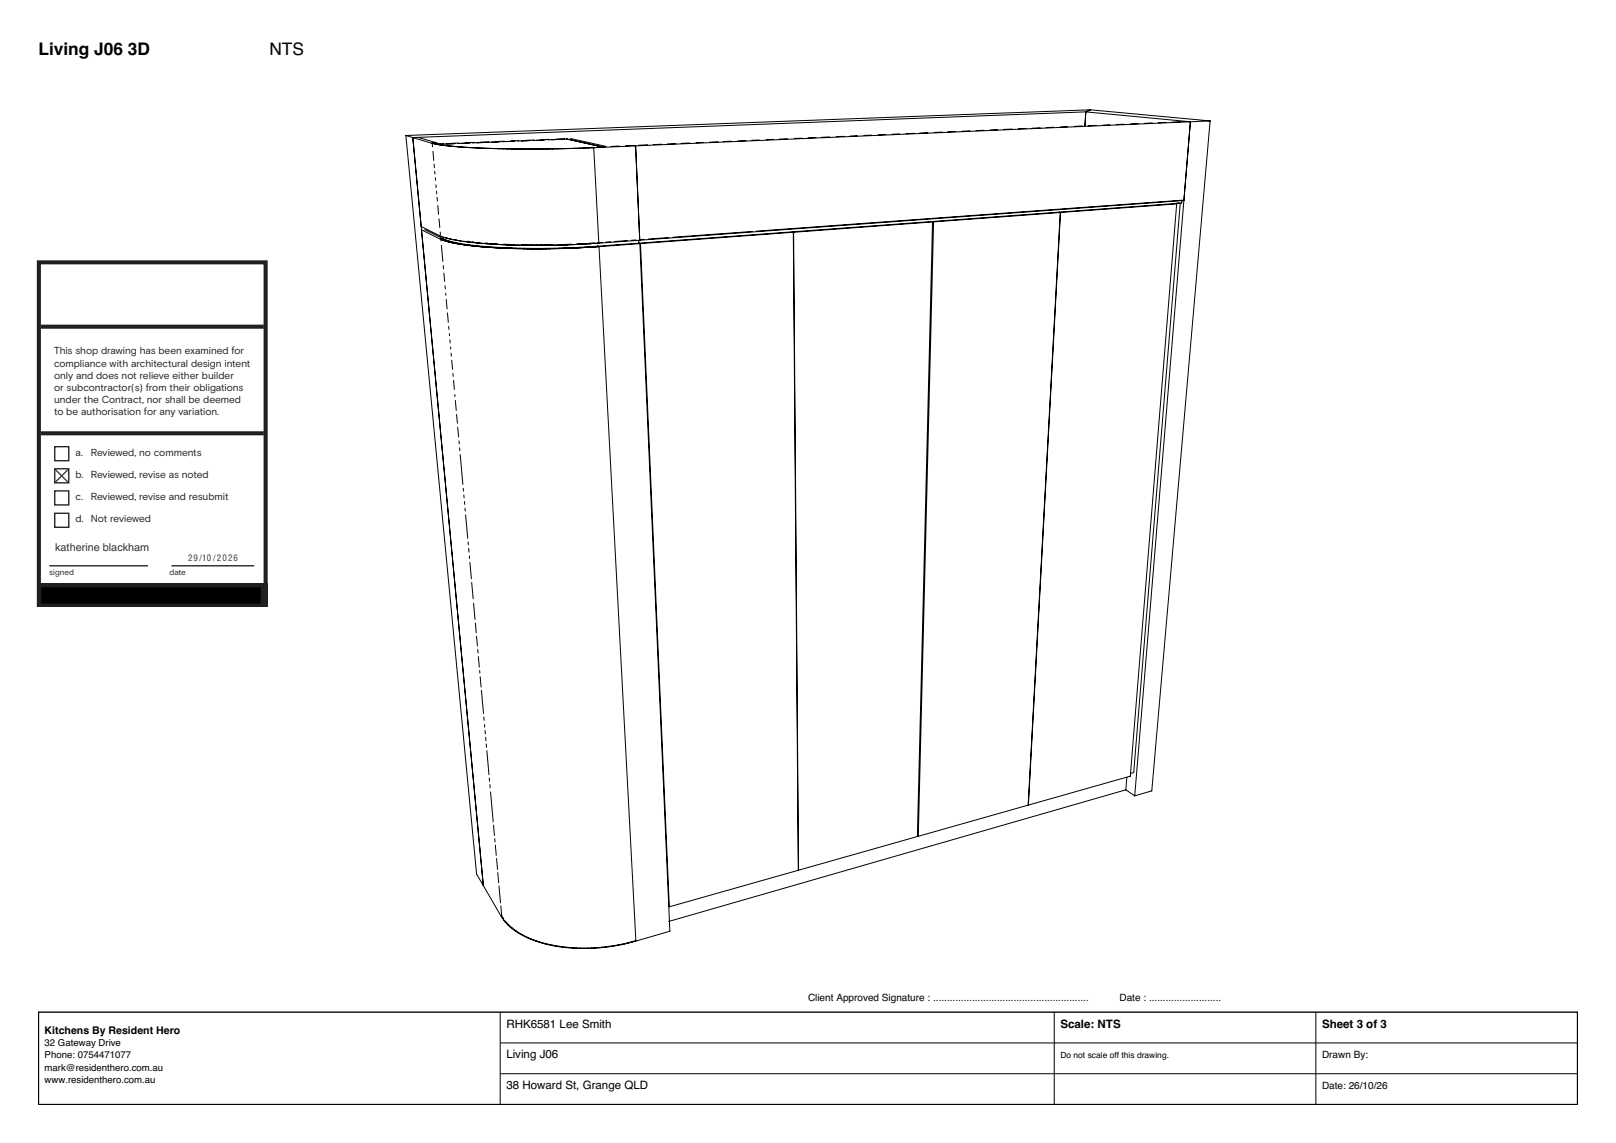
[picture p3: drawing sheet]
<svg xmlns="http://www.w3.org/2000/svg" width="420mm" height="297mm" viewBox="0 0 420 297" stroke-linecap="round" stroke-linejoin="round" font-family="sans-serif">
<g fill="none" stroke="#000" stroke-width=".26">
<path d="M105.5 35.2l18.4 191.9 6.4 11a17.9 17.9 0 0 0 11.4 7.2 46.4 46.4 0 0 0 23.4-.7l9-2.6-7.8-178.7M105.5 35.2l1.8 .5M107.3 35.7l18.3 194.4-16.1-170.4 6.4 3 3.3 .7 3.1 .4M107.3 35.7l6.3 1.8 5 .6M107.3 35.7l2.2 23.2 4.8 2.4a39.9 39.9 0 0 0 12.2 2.1l1.9 .1M108.9 35.8l4.6 1.3-1.2 .1 .1 .9M112.4 37.2l1.4 .3M112.5 39.3l.2 2.4M114.1 37.6l5.3 .6M114.5 37.5h-.7M115.4 37.3l-1.7 .1M118.4 37.3l-3.4 .1"/>
<path d="M119.2 38.2h1M119.2 37.2l-2.1 .1M120 38.2l1 .1M120.9 38.3l2.8 .1M121.7 38.3l8.1 .3M122.3 37.2l-3.4 .1M123.3 37l-2.4 .1M125.5 38.5l18.1 .2M126.1 37l-2.2 .1M127.1 36.8l-2.4 .1M130.1 36.8l-7.4 .3M130.8 38.7h5.7"/>
<path d="M131.1 36.7l-2.3 .1M133.6 36.7l-3 .1M133.9 36.7l-2.2 .1M134.8 36.5l-2.1 .1M137.3 36.5l-2.8 .2M137.8 36.5l-2.3 .1M138.8 36.4l-2.1 .1M141.7 36.4l-3.2 .1M142.7 36.2l-2.1 .1M144.8 38.7h-1.2M146.8 36.1l-2.3 .1M147.2 36.1l9.8 2.2"/>
<path d="M147.4 36.1l-5 .2M148.3 36l9.2 2M150.7 38.5l-11.9 .2M153.9 38.3l.4 .1M154.3 38.4h-1.4M154.3 38.4l1.3 24.8h-.2M157.4 38.1l-2.1 .1M160.9 38h-2.1M162.6 37.9h2.6M165.2 37.9l1.1 24.5M165.2 37.9l-14.5 .6M168.4 37.6l-2.3 .1"/>
<path d="M172 37.5l-2.2 .1M175.6 37.3l-2.2 .1M179.3 37.2l-2.3 .1M182.8 37l-1.9 .1M186.6 36.8l-2.2 .1M190.1 36.7l-2.1 .1M193.9 36.5l-2.2 .1M197.3 36.4l-1.8 .1M201 36.2l-1.9 .1M204.6 36.1l-2.1 .1M208.5 35.9l-2.1 .1M212 35.7l-2 .1"/>
<path d="M215.6 35.6l-2 .1M219.4 35.4l-2 .1M222.8 35.3l-1.9 .1M226.5 35.1l-1.9 .1M230.2 35h-2M233.8 34.8l-1.9 .1M237.6 34.6l-2.1 .1M241.2 34.5l-2.2 .1M244.9 34.3l-2.1 .1M248.4 34.2l-2.1 .1M252.1 34l-2.1 .1M255.7 33.9h-2"/>
<path d="M259.3 33.7l-2 .1M263.1 33.5l-2.2 .1M266.7 33.4l-2 .1M270.4 33.2l-2.2 .1M273.9 33.1l-2 .1M277.5 32.9l-1.9 .1M281.3 32.7l-2.1 .1M282.2 29.1l-174.9 6.6M282.2 29.1l-.2 3.5M282.2 29.1l27.2 2.5M283.4 28.5l-177.9 6.7M283.4 28.5l-1.2 .6"/>
<path d="M283.4 28.5l31.1 2.9M284.9 32.6l-2.1 .1M288.4 32.4l-1.8 .1M292.1 32.3l-2 .1M295.8 32.1l-2 .1M299.4 32l-2 .1M303 31.8l-1.9 .1M306.8 31.6l-2.2 .1M309.4 31.6l-14.5 175.2M309.4 31.6l-1.7 20.5-141.4 10.3M309.4 31.6l-144.2 6.3M314.5 31.4l-15.1 174.1-4.5 1.3"/>
<path d="M314.5 31.4l-5.1 .2M110.4 59.7l4.9 2.4a44.3 44.3 0 0 0 13.7 2.1 203 203 0 0 0 25.1-.1l153-11.3 .1-.8-110.6 8.1M112.8 42.6l.1 1M113 44.5v.7M113.1 46.2l.1 .7M113.3 48l.1 .7M113.5 49.7v.7M113.6 51.3l.1 .9M113.8 53.4l.2 2.3M114.1 56.9l.2 2.3M275.2 55.1l.4 .1-8.4 154-28.5 8.1 3.9-159.6 63.2-4.7-12 148.7-26.5 7.5 8.3-154-.3-.1M306.5 52.7l-.8 .1"/>
<path d="M306.7 53l-12.1 147.8-.8 .2M114.4 60.3l.1 .7M114.7 63.8l.4 4.1M115 62.1h-.4v.5M115.2 69l.1 .9M115.2 62.1h-.6l3 1 3.9 .6M115.4 71l.2 2.2M115.6 61.7l.7 .2M115.7 74.3v.8M115.8 76.2l.1 .5M116 77.8l.2 2.4M116.6 62l.7 .1"/>
<path d="M118.1 62.3l1.7 .3M120.4 62.7l4.2 .5M121.4 62.7h.4M122.2 63.8l3.6 .4M122.7 62.8l.4 .1M123 63.9l4.5 .4M124.4 63l.4 .1M125 63.2l5.6 .4M126.1 63.2h.7M126.6 64.2l3 .2M128 63.3l1.3 .1M128 64.3h.6"/>
<path d="M128.6 63.4l.6 .1M129.5 63.5l2.1 .1M129.5 64.4l2.2 .1h-.8M129.6 64.4l1 .1M129.6 64.4h.6M130.9 63.5h2.1M131.5 63.6l3.4 .1M131.6 64.5l5.5 .2 10.5-.2M131.8 63.6h.9M132.7 64.6h5.6M135.5 63.6h8.1M144 63.7h-9.2"/>
<path d="M144.1 64.6h-3.5M146.4 64.6h-2.3M147.3 63.6l-1.4 .1M148.5 64.5h-.9M148.6 63.5l-2.7 .1M149.8 63.5l-13.9 .2M151 64.3l-3.4 .2M151.7 64.3h-.7M151.9 63.3l-2 .1M152.1 63.4l-4.6 .2M153.2 64.2l-.6 .1M154.4 63.3l-1.2 .1 .4-.1"/>
<path d="M154.5 63.1l-1.5 .1M155.3 63.9l.4 .2M155.4 63.2l-5.4 .3M155.7 64.1l-4.7 .2M155.7 64.1l9.6 180.3a43.8 43.8 0 0 1-27.3-.5 16.4 16.4 0 0 1-6.8-4.7M156.6 63l-1.2 .1M158.7 62.8l-1.2 .1M163.1 62.5l-3.5 .3M165.2 62.4h-1.1M166 63.2l.3 .1M166 62.5v.7M166.1 63.2l.4 .1"/>
<path d="M166.3 62.4l-12 .9M166.3 63.3l-18.7 1.2M166.5 63.3l39.7-2.9 1.3 165.7-33.5 9.5zM167.4 62.2l-1.2 .1M173.8 61.7l-5.3 .4M195.5 60.1l-20.6 1.5M205.9 60.2l.4 .2M206.3 60.4l36.1-2.7-4 159.7-30.9 8.7zM116.3 81.3l.2 2.4M116.6 84.8l.1 .8M116.8 86.7v.5M116.9 88.3l.1 .8"/>
<path d="M117.1 90.2v.5M117.2 91.8l.1 .8M117.4 93.6l.2 2.4M117.7 97l.1 .8M117.9 98.9l.2 2.3M118.2 102.5v.5M118.3 104.1l.3 2.6M118.7 107.7l.2 2.3M119 111l.2 2.6M119.3 114.6l.1 .7M119.4 116.4l.1 .7M119.6 118.1l.7 7.8"/>
<path d="M120.4 126.9l.1 .7M120.6 128.6v.8M120.7 130.3l.1 .8M120.9 132.1v.7M121 133.8l.6 6.1M121.7 140.8v.7M121.8 142.5l.1 1M122 144.4v.7M122.1 146.1l.4 4.3M122.6 151.3l.4 4.3M123.1 156.8l.4 4.2M123.6 161.9l.2 2.5"/>
<path d="M123.9 165.3l.2 2.6M124.2 168.8v.9M124.3 170.6l.3 2.7M124.7 174.2v.7M124.8 175.8l.2 2.7M125.1 179.4l.6 6M125.7 186.3l.1 .9M125.9 188.3l.1 .7M126.1 189.8v.9M126.2 191.6l.1 .9M126.4 193.3l.1 .9M126.5 195.1l.6 6.2"/>
<path d="M127.2 202.2v.8M127.3 203.9l.1 .8M127.5 205.8l.7 7.8M128.3 214.4l.2 2.7M128.6 217.9l.1 .9M128.7 219.6l.3 2.7M292.6 205.2l-118.8 34.2M292.6 205.2l2.3 1.6M292.9 202l-.3 3.2M129.1 223.1l.2 2.8M129.4 226.8l.2 2.6M129.7 230.2l.4 4.4"/>
<path d="M130.2 235.4l.2 2.6 .5 .9"/>
</g>
<path d="M10 263h400v24h-400z" fill="#fff" stroke="#000" stroke-width=".35"/>
<path d="M130 263v24M130 271h280M130 279h280M274 263v24M342 263v24" fill="none" stroke="#000" stroke-width=".26"/>
<path d="M10.1 68.2h58.9v88.9h-58.9zM10.6 84.9h58M10.6 112.6h58" fill="none" stroke="#231f20" stroke-width="1.1" stroke-linecap="butt"/>
<path d="M9.6 151.5h60v6.1h-60z" fill="#231f20"/>
<path d="M12.8 147h25.7M44.6 147h21.5" fill="none" stroke="#231f20" stroke-width=".35"/>
<g fill="#231f20">
<path d="M29.5 75.1h.4v.5a1.03 1.03 0 0 1 1.2-.5 1.03 1.03 0 0 1 .8 .9v1.9h-.5v-1.8a.76 .76 0 0 0-.8-.6 .76 .76 0 0 0-.7 .9v1.5h-.4z"/>
<path d="M38 74.4h.5v.7h.6v.4h-.6v1.9l.6 .2v.4l-.7-.1-.4-.4v-2h-.5v-.4h.5z"/>
<path d="M44.4 74.4h.4v.7h.7v.4h-.7l.1 1.9 .6 .2v.4l-.8-.1-.3-.4v-2h-.5v-.4h.5z"/>
<path d="M52.8 74.4h.5v.7h.6v.4h-.6v1.9l.6 .2v.4l-.8-.1-.3-.4v-2h-.5v-.4h.5z"/>
<path d="M36.1 74.4h.5v.7h.7v.4h-.7v1.9l.7 .2v.4l-.8-.1-.3-.4-.1-2h-.4v-.4h.4z"/>
<path d="M39.7 74.4h.5v3.5h-.5z"/>
<path d="M49.4 75.1h.5v.5a1.03 1.03 0 0 1 1.1-.5 1.03 1.03 0 0 1 .8 .9v1.9h-.4v-1.8a.76 .76 0 0 0-.9-.6 .76 .76 0 0 0-.6 .9v1.5h-.5z"/>
<path d="M54.4 75.1h.5v.5l.4-.5 .7-.1v.5h-.6l-.4 .5-.1 1.9h-.5z"/>
<path d="M15.5 72.1a4.7 4.7 0 0 1 4.5 1.1 4 4 0 0 1 .8 2.5v5.3h-5.3z"/>
<path d="M21.2 72.1h5.4v4.3h-5.4z"/>
<path d="M21.2 76.7h5.4v4.3a4.7 4.7 0 0 1-4.6-1.2 4.3 4.3 0 0 1-.8-3.1z"/>
<path d="M32.9 75.5a1.36 1.36 0 0 1 1.6-.3 1.36 1.36 0 0 1 .8 1.4h-2.4a.98 .98 0 0 0 .8 1 .98 .98 0 0 0 1.1-.6l.4 .2a1.45 1.45 0 0 1-2.2 .5 1.45 1.45 0 0 1-.1-2.2zM33.3 75.6l-.4 .6h1.9a.9 .9 0 0 0-.6-.7 .9 .9 0 0 0-.9 .1z"/>
<path d="M41.2 75.5a1.36 1.36 0 0 1 1.6-.3 1.36 1.36 0 0 1 .8 1.4h-2.3a.98 .98 0 0 0 .8 1 .98 .98 0 0 0 1.1-.6l.3 .2a1.45 1.45 0 0 1-2.2 .5 1.45 1.45 0 0 1-.1-2.2zM41.6 75.6l-.3 .6h1.8a.9 .9 0 0 0-.5-.7 .9 .9 0 0 0-1 .1z"/>
<path d="M45.8 76.5a1.5 1.5 0 0 1 3 0 1.5 1.5 0 0 1-3 0zM46.3 76.5a1.05 1.05 0 0 0 2.1 0 1.05 1.05 0 0 0-2.1 0z"/>
<path d="M56.4 74.4h.5v.3h-.5zM56.4 75h.5v2.9h-.5z"/>
<path d="M57.7 74.4h.4v1.2a1.35 1.35 0 0 1 1.9-.3 1.35 1.35 0 0 1 .4 1.8 1.25 1.25 0 0 1-1 .9 1.25 1.25 0 0 1-1.3-.5v.4h-.4zM58.1 76.5a1.02 1.02 0 0 0 2 0 1.02 1.02 0 0 0-2 0z"/>
<path d="M61.3 75.5a1.36 1.36 0 0 1 1.6-.3 1.36 1.36 0 0 1 .8 1.4h-2.3a.98 .98 0 0 0 .7 1 .98 .98 0 0 0 1.2-.6l.3 .2a1.45 1.45 0 0 1-2.2 .5 1.45 1.45 0 0 1-.1-2.2zM61.7 75.6l-.3 .6h1.8a.9 .9 0 0 0-.6-.7 .9 .9 0 0 0-.9 .1z"/>
</g>
<path d="M14.2 116.1h3.7v3.6h-3.7zM14.2 121.8h3.7v3.7h-3.7zM14.2 127.6h3.7v3.6h-3.7zM14.2 133.4h3.7v3.6h-3.7z" fill="none" stroke="#231f20" stroke-width=".35"/>
<path d="M14.3 122l3.4 3.3M17.7 122l-3.3 3.3" fill="none" stroke="#3d3935" stroke-width=".35"/>
<g fill="#fff" stroke="#fff" stroke-width=".35">
<path d="M12.8 139.4h29.4v6.9h-29.4z"/>
<path d="M12.8 69.7h53v12.7h-53z"/>
</g>
<path d="M10.9 152.8h56.7v3.9h-56.7z" fill="#000" stroke="#000" stroke-width=".35"/>
<g font-size="4.5">
<text x="10" y="14.4">Living J06 3D</text>
<text x="70" y="14.4">NTS</text>
</g>
<g font-size="3">
<text x="131.6" y="267">RHK6581 Lee Smith</text>
<text x="275.6" y="267">Scale: NTS</text>
<text x="343.6" y="267">Sheet 3 of 3</text>
<text x="131.6" y="275">Living J06</text>
<text x="131.6" y="283">38 Howard St, Grange QLD</text>
</g>
<text font-size="2.8" fill="#323232" x="14.3" y="143.2">katherine blackham</text>
<text font-size="2.7" x="11.6" y="268.6">Kitchens By Resident Hero</text>
<g font-size="2.6" fill="#231f20">
<text x="14" y="92.1">This shop drawing has been examined for</text>
<text x="14" y="95.2">compliance with architectural design intent</text>
<text x="14" y="98.4">only and does not relieve either builder</text>
<text x="14" y="101.6">or subcontractor(s) from their obligations</text>
<text x="14" y="104.8">under the Contract, nor shall be deemed</text>
<text x="14" y="107.9">to be authorisation for any variation.</text>
<text x="19.6" y="118.4">a.</text>
<text x="23.6" y="118.4">Reviewed, no comments</text>
<text x="19.6" y="124.2">b.</text>
<text x="23.6" y="124.2">Reviewed, revise as noted</text>
<text x="19.6" y="129.9">c.</text>
<text x="23.6" y="129.9">Reviewed, revise and resubmit</text>
<text x="19.6" y="135.7">d.</text>
<text x="23.6" y="135.7">Not reviewed</text>
</g>
<g font-size="2.6">
<text x="210" y="260">Client Approved Signature : ........................................................</text>
<text x="291" y="260">Date : ..........................</text>
<text x="343.6" y="275">Drawn By:</text>
<text x="343.6" y="283">Date: 26/10/26</text>
</g>
<g font-size="2.5">
<text x="11.6" y="271.8">32 Gateway Drive</text>
<text x="11.6" y="275">Phone: 0754471077</text>
<text x="11.6" y="278.2">mark@residenthero.com.au</text>
<text x="11.6" y="281.4">www.residenthero.com.au</text>
</g>
<text font-size="2.3" fill="#3d3935" x="48.9" y="145.7">29/10 /2026</text>
<text font-size="2.2" x="275.6" y="275">Do not scale off this drawing.</text>
<g font-size="2.1" fill="#231f20">
<text x="12.8" y="149.5">signed</text>
<text x="44.1" y="149.5">date</text>
</g>
</svg>
